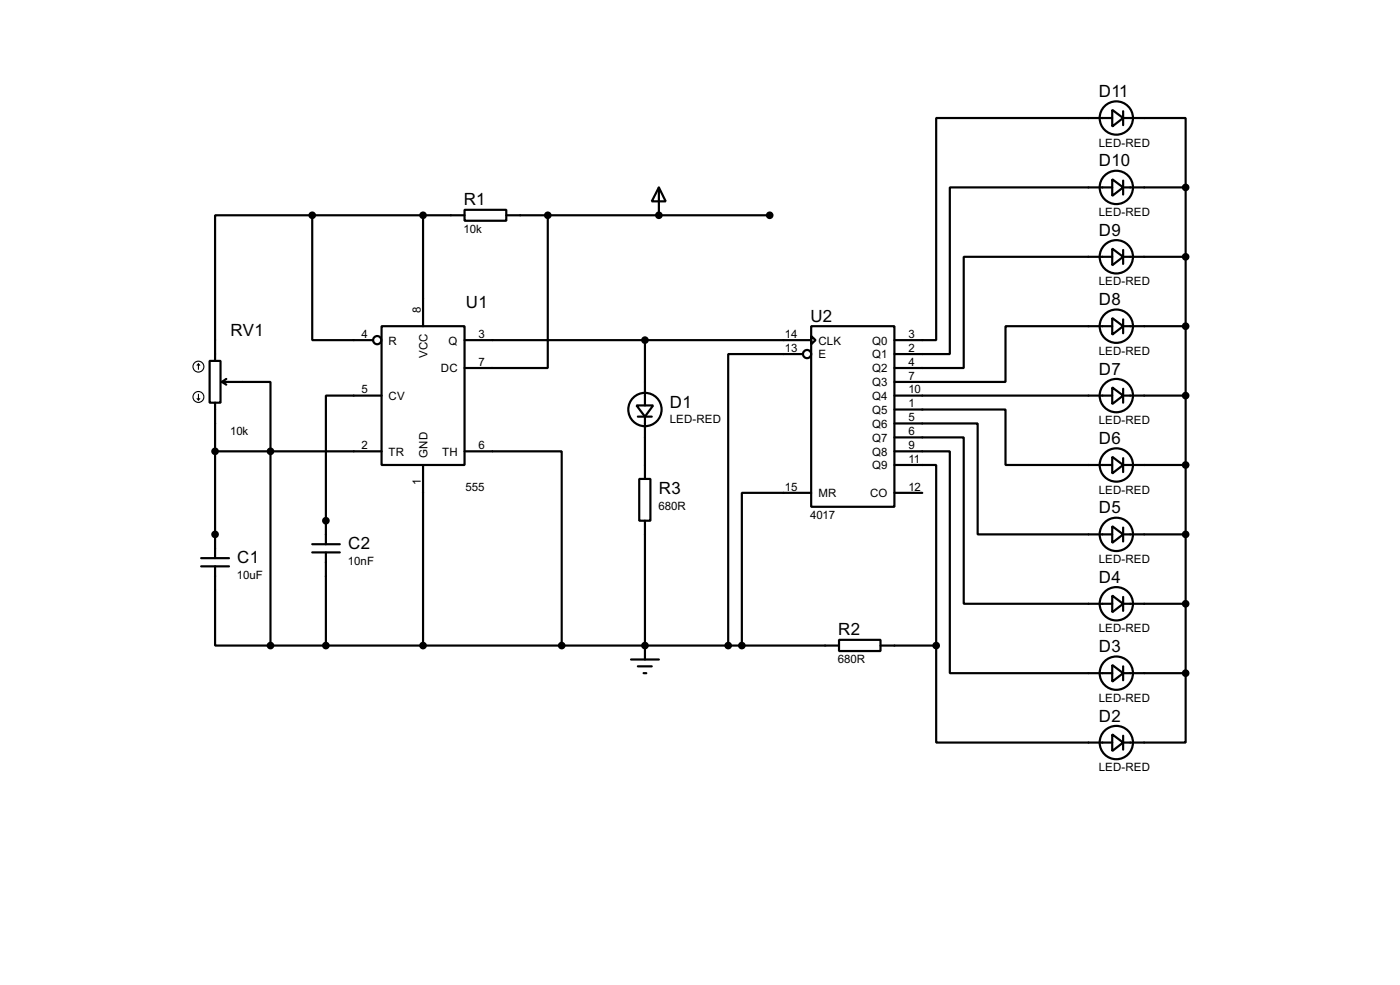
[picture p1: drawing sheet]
<svg xmlns="http://www.w3.org/2000/svg" width="256mm" height="180mm" viewBox="0 0 256 180" stroke-linecap="round" stroke-linejoin="round" font-family="sans-serif">
<g fill="none" stroke="#000" stroke-width=".4">
<path d="M57.2 39.4h-17.8v26.7M57.2 39.4v22.9h11.2M57.2 39.4h27.9M77.5 39.4v20.3M85.1 38.4h7.7v2h-7.7zM92.8 39.4h48.2M100.4 39.4v28h-15.3M120.7 34.3l1.3 2.6h-2.6zM120.7 34.3v5.1M203.8 32.8l2 1.5-2 1.6zM203.8 20.1l2 1.5-2 1.6zM203.8 21.6h-32.3v40.7h-7.6"/>
<path d="M203.8 34.3h-29.8v30.5h-10.1M205.8 21.6h11.4v12.7M205.8 34.3h11.4M205.8 20.4v2.5M205.8 33.1v2.5M217.2 34.3v88.9M69.9 59.7h15.2v25.4h-15.2zM148.6 59.7h15.3v33.1h-15.3zM203.8 58.2l2 1.5-2 1.6zM203.8 45.5l2 1.5-2 1.6zM203.8 47h-27.2v20.4h-12.7M203.8 59.7h-19.6v10.2h-20.3"/>
<path d="M205.8 59.7h11.4M205.8 47h11.4M205.8 45.8v2.5M205.8 58.5v2.5M38.4 66.1h2v7.6h-2zM39.4 73.7v28.5M40.7 69.9h8.9v48.3M40.7 69.9l.8 .5M41.5 69.4l-.8 .5M69.9 72.4h-10.2v27.2M85.1 62.3h63.5M116.6 74.2h3.1l-1.5 2.1z"/>
<path d="M116.9 76.3h2.5M118.2 62.3v11.9M118.2 76.3v11.4M147.1 64.8h-13.7v53.4M148.6 61.5l.8 .8-.8 .7zM163.9 75h20.3v10.1h19.6M163.9 77.5h15.2v20.3h24.7M163.9 72.4h39.9M203.8 70.9l2 1.5-2 1.6zM205.8 72.4h11.4M205.8 71.2v2.5M39.4 82.6h30.5"/>
<path d="M57.2 99.6h5.1M77.5 85.1v33.1M85.1 82.6h17.8v35.6M117.1 87.7h2.1v7.6h-2.1zM118.2 95.3v25.4M148.6 90.2h-12.7v28M163.9 80.1h12.7v30.4h27.2M163.9 82.6h10.1v40.6h29.8M163.9 85.1h7.6v33.1M163.9 90.2h5.1M203.8 96.3l2 1.5-2 1.6zM203.8 83.6l2 1.5-2 1.6z"/>
<path d="M205.8 97.8h11.4M205.8 85.1h11.4M205.8 83.9v2.5M205.8 96.6v2.5M36.9 103.7h5.1M36.9 102.2h5.1M39.4 103.7v14.5h10.2M49.6 118.2h104.1M57.2 101.1h5.1M59.7 101.1v17.1M153.7 117.1h7.6v2.1h-7.6zM161.3 118.2h10.2"/>
<path d="M171.5 118.2v17.7h32.3M203.8 109l2 1.5-2 1.6zM205.8 110.5h11.4M205.8 109.3v2.5M115.6 120.7h5.1M116.9 122h2.5M117.9 123.2h.5M203.8 134.4l2 1.5-2 1.6zM203.8 121.7l2 1.5-2 1.6zM205.8 123.2h11.4M205.8 122v2.5M205.8 134.7v2.5"/>
<path d="M217.2 123.2v12.7h-11.4"/>
<circle cx="204.5" cy="34.3" r="3.1"/>
<circle cx="204.5" cy="21.6" r="3.1"/>
<circle cx="204.5" cy="47" r="3.1"/>
<circle cx="204.5" cy="59.7" r="3.1"/>
<circle cx="69.1" cy="62.3" r=".75"/>
<circle cx="118.1" cy="75" r="3.1"/>
<circle cx="147.8" cy="64.8" r=".75"/>
<circle cx="204.5" cy="72.4" r="3.1"/>
<circle cx="204.5" cy="85.1" r="3.1"/>
<circle cx="204.5" cy="97.8" r="3.1"/>
<circle cx="204.5" cy="110.5" r="3.1"/>
<circle cx="204.5" cy="135.9" r="3.1"/>
<circle cx="204.5" cy="123.2" r="3.1"/>
</g>
<g fill="#000">
<circle cx="120.7" cy="39.4" r=".2"/>
<circle cx="39.4" cy="97.8" r=".2"/>
<circle cx="59.7" cy="95.3" r=".2"/>
<circle cx="118.2" cy="118.2" r=".2"/>
</g>
<g fill="none" stroke="#000" stroke-width=".2">
<path d="M36.1 73l.3 .2M36.4 66.6l-.3 .3M36.4 66.6l.2 .3M36.4 66.6v1M36.4 72.2v1M36.6 73l-.2 .2"/>
<circle cx="36.3" cy="67.1" r="1"/>
<circle cx="36.3" cy="72.7" r="1"/>
</g>
<g fill="#000" stroke="#000" stroke-width=".4">
<circle cx="57.2" cy="39.4" r=".5"/>
<circle cx="77.5" cy="39.4" r=".5"/>
<circle cx="100.3" cy="39.4" r=".5"/>
<circle cx="120.7" cy="39.4" r=".5"/>
<circle cx="141" cy="39.4" r=".5"/>
<circle cx="217.2" cy="34.3" r=".5"/>
<circle cx="217.2" cy="59.7" r=".5"/>
<circle cx="217.2" cy="47" r=".5"/>
<circle cx="118.1" cy="62.3" r=".5"/>
<circle cx="217.2" cy="72.4" r=".5"/>
<circle cx="39.4" cy="82.6" r=".5"/>
<circle cx="39.4" cy="97.8" r=".5"/>
<circle cx="49.5" cy="82.6" r=".5"/>
<circle cx="59.7" cy="95.3" r=".5"/>
<circle cx="217.2" cy="97.8" r=".5"/>
<circle cx="217.2" cy="85.1" r=".5"/>
<circle cx="49.5" cy="118.2" r=".5"/>
<circle cx="59.7" cy="118.2" r=".5"/>
<circle cx="77.5" cy="118.2" r=".5"/>
<circle cx="102.9" cy="118.2" r=".5"/>
<circle cx="118.1" cy="118.2" r=".5"/>
<circle cx="133.4" cy="118.2" r=".5"/>
<circle cx="135.9" cy="118.2" r=".5"/>
<circle cx="171.5" cy="118.2" r=".5"/>
<circle cx="217.2" cy="110.5" r=".5"/>
<circle cx="217.2" cy="123.2" r=".5"/>
</g>
<g font-size="3.5">
<text x="201.3" y="17.8">D11</text>
<text x="201.3" y="30.5">D10</text>
<text x="85" y="37.6">R1</text>
<text x="201.3" y="43.2">D9</text>
<text x="85.4" y="56.4">U1</text>
<text x="148.5" y="58.9">U2</text>
<text x="201.3" y="55.9">D8</text>
<text x="42.2" y="61.4">RV1</text>
<text x="201.3" y="68.6">D7</text>
<text x="122.7" y="74.6">D1</text>
<text x="201.3" y="81.3">D6</text>
<text x="120.7" y="90.4">R3</text>
<text x="201.3" y="94">D5</text>
<text x="63.8" y="100.5">C2</text>
<text x="43.5" y="103.1">C1</text>
<text x="201.3" y="106.7">D4</text>
<text x="153.6" y="116.3">R2</text>
<text x="201.3" y="119.4">D3</text>
<text x="201.3" y="132.1">D2</text>
</g>
<g font-size="2.4">
<text x="201.3" y="26.8">LED-RED</text>
<text x="201.3" y="39.5">LED-RED</text>
<text x="84.9" y="42.6">10k</text>
<text x="201.3" y="52.2">LED-RED</text>
<text x="77.1" y="57.2" transform="rotate(-90 77.1 57.2)">8</text>
<text x="66.2" y="61.9">4</text>
<text x="71.2" y="63.1">R</text>
<text x="78.3" y="65.5" transform="rotate(-90 78.3 65.5)">VCC</text>
<text x="82.2" y="63.1">Q</text>
<text x="87.7" y="61.9">3</text>
<text x="143.8" y="61.9">14</text>
<text x="143.8" y="64.4">13</text>
<text x="149.9" y="63.1">CLK</text>
<text x="149.9" y="65.6">E</text>
<text x="159.8" y="63.1">Q0</text>
<text x="159.8" y="65.6">Q1</text>
<text x="166.4" y="61.9">3</text>
<text x="166.4" y="64.4">2</text>
<text x="201.3" y="64.9">LED-RED</text>
<text x="66.2" y="72">5</text>
<text x="80.8" y="68.1">DC</text>
<text x="87.7" y="67">7</text>
<text x="159.8" y="68.1">Q2</text>
<text x="159.8" y="70.7">Q3</text>
<text x="166.4" y="67">4</text>
<text x="166.4" y="69.5">7</text>
<text x="166.4" y="72">10</text>
<text x="71.2" y="73.2">CV</text>
<text x="122.7" y="77.5">LED-RED</text>
<text x="159.8" y="73.2">Q4</text>
<text x="159.8" y="75.8">Q5</text>
<text x="166.4" y="74.6">1</text>
<text x="166.4" y="77.1">5</text>
<text x="201.3" y="77.6">LED-RED</text>
<text x="42.2" y="79.7">10k</text>
<text x="66.2" y="82.2">2</text>
<text x="71.2" y="83.4">TR</text>
<text x="78.3" y="83.8" transform="rotate(-90 78.3 83.8)">GND</text>
<text x="81" y="83.4">TH</text>
<text x="87.7" y="82.2">6</text>
<text x="159.8" y="78.3">Q6</text>
<text x="159.8" y="80.8">Q7</text>
<text x="159.8" y="83.4">Q8</text>
<text x="166.4" y="79.7">6</text>
<text x="166.4" y="82.2">9</text>
<text x="77.1" y="88.8" transform="rotate(-90 77.1 88.8)">1</text>
<text x="85.3" y="89.9">555</text>
<text x="143.8" y="89.8">15</text>
<text x="159.8" y="85.9">Q9</text>
<text x="166.4" y="89.8">12</text>
<text x="166.4" y="84.7">11</text>
<text x="120.7" y="93.3">680R</text>
<text x="148.4" y="95">4017</text>
<text x="149.9" y="91">MR</text>
<text x="159.4" y="91">CO</text>
<text x="201.3" y="90.4">LED-RED</text>
<text x="43.4" y="106">10uF</text>
<text x="63.8" y="103.5">10nF</text>
<text x="201.3" y="103.1">LED-RED</text>
<text x="201.3" y="115.8">LED-RED</text>
<text x="153.5" y="121.4">680R</text>
<text x="201.3" y="128.5">LED-RED</text>
<text x="201.3" y="141.2">LED-RED</text>
</g>
</svg>
